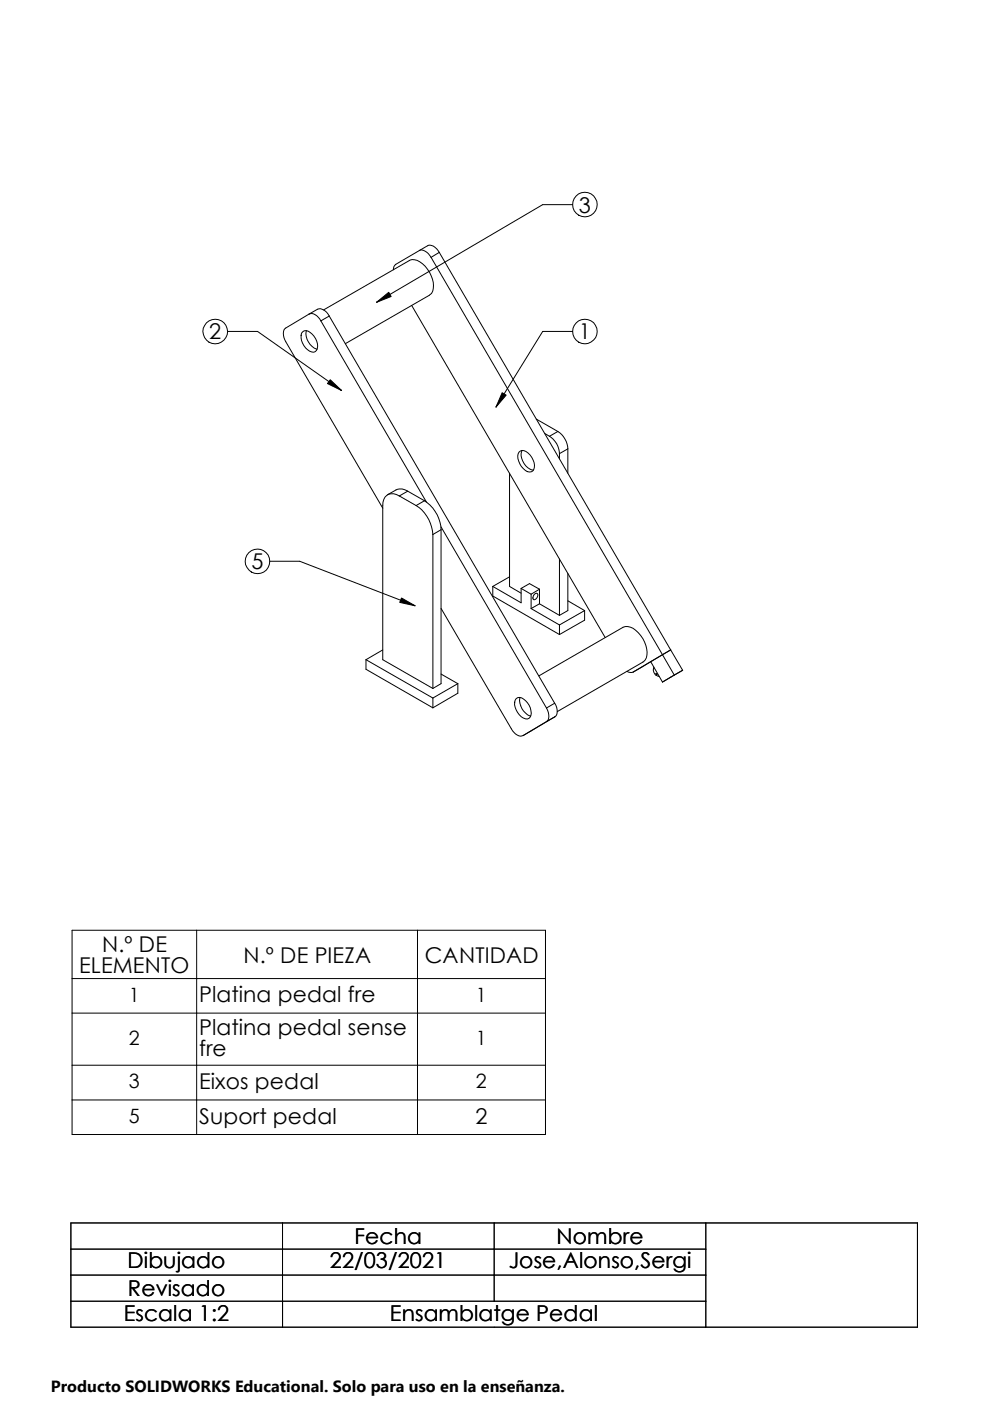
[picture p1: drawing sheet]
<svg xmlns="http://www.w3.org/2000/svg" width="210mm" height="297mm" viewBox="0 0 210 297" stroke-linecap="round" stroke-linejoin="round" font-family="sans-serif">
<g fill="none" stroke="#000" stroke-width=".21">
<path d="M88.9 53.1a2.24 2.24 0 0 1 2.5 1.5M91.4 54.6l49.1 84.2M93.1 53.5a2.09 2.09 0 0 0-2.5-1.4l-6.7 3.9a1.3 1.3 0 0 0-.5 1.2M93.1 53.5l-1.7 1.1M93.1 53.5l49.1 84.3M121.4 43.4h-6.3l-35.3 20.7M48.3 70.3h6.3l17.8 12.5M64.2 70.4a1.33 1.33 0 0 1 1.9 .4 2.71 2.71 0 0 1 .7 3.7 2.13 2.13 0 0 1-2.4-1.2 2.58 2.58 0 0 1-.2-2.9zM65 70.1a3.5 3.5 0 0 0 2.2 3.9M65.5 66.6l-4.9 3a2.23 2.23 0 0 0 0 2.8l20.6 35.3M65.5 66.6a2.19 2.19 0 0 1 2.5 1.4M65.5 66.6l1.8-1a2.19 2.19 0 0 1 2.5 1.4"/>
<path d="M68 68l22.4 38.5M68.6 65.7l18.2-10.5a2.49 2.49 0 0 1 2.8 .7 6.2 6.2 0 0 1 2.1 5.9l-.2 .4-.5 .4-17.8 10.3M69.8 67l-1.8 1M69.8 67l47.8 82.1M79.8 64.1l2.6-2.1 .5 .9zM87.3 64.8l41 70.4M121.4 70.3h-6.3l-9.9 16M70 80.5l2.4 2.3-3-1.5zM106.5 83.3l.8 .5-2.1 2.5zM110 95.9a1.21 1.21 0 0 1 2 .2 2.97 2.97 0 0 1 .9 3.8 1.43 1.43 0 0 1-1.9-.5 3.3 3.3 0 0 1-1-3.5zM110.7 95.5a3.3 3.3 0 0 0 2.4 4.2M113.7 88.9l4.6 2.6"/>
<path d="M115.5 91.9l1 .6M116.5 92.5a4.4 4.4 0 0 1 2.1 3.7M118.3 91.5a4.7 4.7 0 0 1 2.1 3.7M118.3 91.5l-1.8 1M118.6 96.2v1.1M120.4 95.2l-1.8 1M120.4 95.2v5.1M57.2 119h6.3l24.5 9.4M84.7 105.2a2.14 2.14 0 0 0-2.5-.3 2.14 2.14 0 0 0-1 2.3v32.7l10.6 6.1M84.7 105.2l3.5 2M86.4 104.1a2.47 2.47 0 0 0-2.5-.2l-1.7 1M86.4 104.1l-1.7 1.1"/>
<path d="M86.4 104.1l3.6 2.1M88.2 107.2a7.9 7.9 0 0 1 3.6 6.1M90 106.2a7.8 7.8 0 0 1 3.5 6.1M90 106.2l-1.8 1M91.8 113.3v32.7M93.5 112.3l-1.7 1M93.5 112.3v32.6l-1.7 1.1M93.5 111.7l22.4 38.4M108 100.3v24l2.5 1.5M118.6 118.5v12M77.6 139.9v2l14.2 8.2M77.6 139.9l14.2 8.1"/>
<path d="M81.2 137.8l-3.6 2.1M85.1 126.8l2.9 1.6-3.2-.7zM93.5 129l14.9 25.5a2.19 2.19 0 0 0 2.5 1.5M104.5 124.3v2.1l14.1 8.1M104.5 124.3l6 3.5v-3M108 122.3l-3.5 2M110.5 124.8l1.8-1.1 2.1 1.2M110.5 124.8l2.1 1.2M112.6 129l6 3.5M112.6 126v3M113.3 126l.6-.2a.87 .87 0 0 1-.8 1.3l-.1-.3zM114.4 128l4.2 2.5"/>
<path d="M114.4 124.9v3.1M114.4 128l-1.8 1M114.4 124.9l-1.8 1.1M118.6 132.5v2M120.4 121.6v7.9l-1.8 1M120.4 127.4l3.6 2.1M124 129.5l-5.4 3M124 129.5v2l-5.4 3M140.5 138.8l-6.3 3.7M140.5 138.8l2.5 4.3M142.2 137.8l-1.7 1M142.2 137.8l2.5 4.3"/>
<path d="M91.8 148v2.1M93.5 142.9l3.6 2M97.1 144.9v2.1l-5.3 3.1M97.1 144.9l-5.3 3.1M109.4 148.1a1.38 1.38 0 0 1 2 .4 3.2 3.2 0 0 1 1 3.6 1.48 1.48 0 0 1-2.3-.5 3 3 0 0 1-.7-3.5zM110.3 147.9a3.5 3.5 0 0 0 2.2 3.9M114.3 143.3l17.8-10.3a2.43 2.43 0 0 1 2.7 .6 6.1 6.1 0 0 1 2.2 5.9l-.7 .9-18.1 10.5M115.9 150.1a2.23 2.23 0 0 1 0 2.9M115.9 153l-5 3M117.6 149.1a2.17 2.17 0 0 1 0 2.9M117.6 149.1l-1.7 1M117.6 152l-1.7 1"/>
<path d="M117.6 152l-6.7 4M132.9 142.3l.7 .3 .6-.1M134.2 142.5l3.8-2.2 2.5 4.3M138.6 141.5a1.29 1.29 0 0 0 .3 1.5l.2-.2 .2 .2-.2 .1M139.1 143.1l.7 .3M139.2 142.9l-.1 .2M143 143.1l-2.5 1.5M144.7 142.1l-1.7 1M144.7 142.1l-4.2 2.5M15.3 197.2h100.4v43.3h-100.4zM41.7 197.2v43.3M88.5 197.2v43.3"/>
<path d="M15.3 207.5h100.4M15.3 214.8h100.4M15.3 225.8h100.4M15.3 233.2h100.4M15 259.3h179.5v22.1h-179.5zM59.9 259.3v22.1M104.8 259.3v16.6M149.6 259.3v22.1M15 264.8h134.6M15 270.3h134.6M15 275.9h134.6"/>
<circle cx="124" cy="43.4" r="2.61"/>
<circle cx="45.6" cy="70.3" r="2.62"/>
<circle cx="124" cy="70.3" r="2.61"/>
<circle cx="54.6" cy="119" r="2.61"/>
</g>
<path d="M79.8 64.1l2.6-2.1 .5 .9zM70 80.5l2.4 2.3-3-1.5zM106.5 83.3l.8 .5-2.1 2.5zM85.1 126.8l2.9 1.6-3.2-.7z" fill="#000"/>
<path d="M10.8 291.5h104.2v5.5h-104.2z" fill="#fff"/>
<g font-size="4.6">
<text x="122.7" y="45.1">3</text>
<text x="44.4" y="72">2</text>
<text x="122.7" y="72">1</text>
<text x="53.3" y="120.7">5</text>
<text x="21.6" y="201.8">N.º DE</text>
<text x="16.8" y="206.4">ELEMENTO</text>
<text x="51.6" y="204.1">N.º DE PIEZA</text>
<text x="90" y="204.1">CANTIDAD</text>
<text x="42.2" y="212.5">Platina pedal fre</text>
<text x="42.2" y="219.4">Platina pedal sense</text>
<text x="42.2" y="223.9">fre</text>
<text x="42.2" y="230.8">Eixos pedal</text>
<text x="42.2" y="238.2">Suport pedal</text>
<text x="100.8" y="238.2">2</text>
<text x="75.2" y="263.8">Fecha</text>
<text x="118" y="263.8">Nombre</text>
<text x="27.1" y="268.9">Dibujado</text>
<text x="69.9" y="268.9">22/03/2021</text>
<text x="107.9" y="268.9">Jose,Alonso,Sergi</text>
<text x="27.1" y="274.9">Revisado</text>
<text x="26.2" y="280">Escala 1:2</text>
<text x="82.7" y="280">Ensamblatge Pedal</text>
</g>
<g font-size="4.2">
<text x="27.3" y="212.3">1</text>
<text x="100.9" y="212.3">1</text>
<text x="27.3" y="221.5">2</text>
<text x="100.9" y="221.5">1</text>
<text x="27.3" y="230.7">3</text>
<text x="100.9" y="230.7">2</text>
<text x="27.3" y="238.1">5</text>
</g>
<text font-size="3.4" x="10.8" y="295.2">Producto SOLIDWORKS Educational. Solo para uso en la enseñanza.</text>
</svg>
